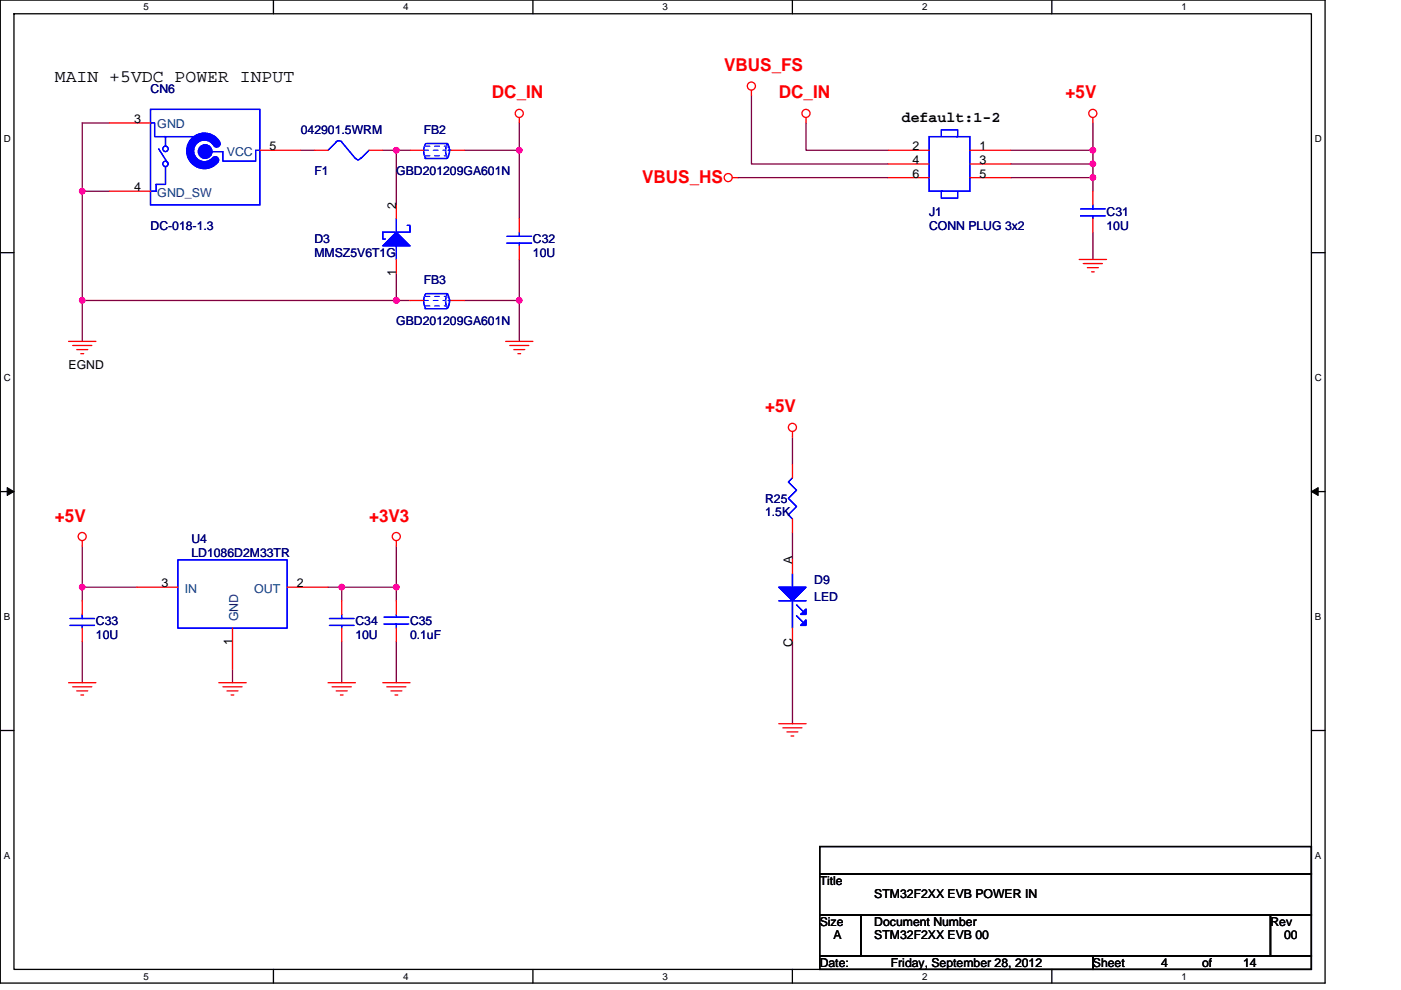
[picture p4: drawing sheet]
<svg xmlns="http://www.w3.org/2000/svg" width="297mm" height="210mm" viewBox="0 0 297 210" stroke-linecap="round" stroke-linejoin="round" font-family="sans-serif">
<path d="M.1 0h280.8v208.5h-280.8zM3 2.9h275v202.7h-275z" fill="none" stroke="#000" stroke-width=".28"/>
<g fill="#fff">
<path d="M30.5 .3h1.1v2.3h-1.1z"/>
<path d="M30.5 205.9h1.1v2.3h-1.1z"/>
</g>
<path d="M58 0v2.9M58 205.6v2.9" fill="none" stroke="#000" stroke-width=".28"/>
<g fill="#fff">
<path d="M85.5 .3h1.1v2.3h-1.1z"/>
<path d="M85.5 205.9h1.1v2.3h-1.1z"/>
</g>
<path d="M113 0v2.9M113 205.6v2.9" fill="none" stroke="#000" stroke-width=".28"/>
<g fill="#fff">
<path d="M140.5 .3h1.1v2.3h-1.1z"/>
<path d="M140.5 205.9h1.1v2.3h-1.1z"/>
</g>
<path d="M168 0v2.9M168 205.6v2.9" fill="none" stroke="#000" stroke-width=".28"/>
<g fill="#fff">
<path d="M195.5 .3h1.2v2.3h-1.2z"/>
<path d="M195.5 205.9h1.2v2.3h-1.2z"/>
</g>
<path d="M223 0v2.9M223 205.6v2.9" fill="none" stroke="#000" stroke-width=".28"/>
<g fill="#fff">
<path d="M250.5 .3h1.2v2.3h-1.2z"/>
<path d="M250.5 205.9h1.2v2.3h-1.2z"/>
<path d="M.8 28.3h1.5v2.3h-1.5z"/>
<path d="M278.8 28.3h1.5v2.3h-1.5z"/>
<path d="M.8 78.9h1.5v2.3h-1.5z"/>
<path d="M278.8 78.9h1.5v2.3h-1.5z"/>
</g>
<path d="M.1 53.6h2.9M278 53.6h2.9" fill="none" stroke="#000" stroke-width=".28"/>
<g fill="#fff">
<path d="M.8 129.6h1.4v2.3h-1.4z"/>
<path d="M278.8 129.6h1.4v2.3h-1.4z"/>
</g>
<path d="M.1 104.3h2.9M278 104.3h2.9" fill="none" stroke="#000" stroke-width=".28"/>
<path d="M1.5 103.4l1.5 .9-1.5 .8zM278 104.3l1.5-.9v1.7z" fill="#000" stroke="#000" stroke-width=".21"/>
<g fill="#fff">
<path d="M.8 180.3h1.4v2.3h-1.4z"/>
<path d="M278.8 180.3h1.4v2.3h-1.4z"/>
</g>
<path d="M.1 154.9h2.9M278 154.9h2.9M173.8 179.6h104.2v5.7h-104.2zM173.8 194h8.7v8.7h-8.7zM173.8 185.3h104.2v8.7h-104.2zM182.5 194h86.9v8.7h-86.9zM269.4 194h8.6v8.7h-8.6zM173.8 202.7h57.9v2.9h-57.9zM231.7 202.7h46.3v2.9h-46.3z" fill="none" stroke="#000" stroke-width=".28"/>
<g fill="none" stroke="#800040" stroke-width=".28">
<path d="M23.2 26.1h-5.8v14.5M63.8 31.9h2.9M81.1 31.9h2.9M84 31.9v11.6M84 31.9h2.9M98.5 31.9h11.6M110.1 26.1v5.8M110.1 31.9v14.5M156.4 37.7h31.9M159.3 20.3v14.5h29M170.9 26.1v5.8h17.4M214.3 31.9h17.4"/>
<path d="M214.3 34.8h17.4M214.3 37.7h17.4M231.7 26.1v5.8M231.7 31.9v2.9M231.7 34.8v2.9M231.7 37.7v2.9M23.2 40.6h-5.8v23.1M84 57.9v5.8M110.1 55v8.7M231.7 49.3v5.7M17.4 63.7h66.6M17.4 63.7v8.7"/>
<path d="M84 63.7h2.9M98.5 63.7h11.6v8.7M168 92.7v5.8M17.4 115.8v8.7M84 115.8v11.6M168 112.9v5.8M17.4 124.5h11.6M17.4 124.5v2.9M17.4 136.1v8.7M69.6 124.5h2.9M72.5 136.1v8.7M72.5 124.5v2.9"/>
<path d="M72.5 124.5h11.5M84 136.1v8.7M168 136.1v17.4M49.3 141.9v2.9"/>
</g>
<g fill="#f0f" stroke="#f0f" stroke-width=".28">
<circle cx="17.4" cy="40.6" r=".57"/>
<circle cx="84" cy="63.7" r=".57"/>
<circle cx="84" cy="31.9" r=".57"/>
<circle cx="110.1" cy="63.7" r=".57"/>
<circle cx="110.1" cy="31.9" r=".57"/>
<circle cx="231.7" cy="31.9" r=".57"/>
<circle cx="231.7" cy="37.7" r=".57"/>
<circle cx="231.7" cy="34.8" r=".57"/>
<circle cx="17.4" cy="63.7" r=".57"/>
<circle cx="17.4" cy="124.5" r=".57"/>
<circle cx="84" cy="124.5" r=".57"/>
<circle cx="72.5" cy="124.5" r=".57"/>
</g>
<g fill="none" stroke="#f00" stroke-width=".28">
<path d="M159.3 19.1v1.2M23.2 26.1h8.7M55.1 31.9h8.7M66.7 31.9h2.9M78.2 31.9h2.9M86.9 31.9h2.9M95.6 31.9h2.9M110.1 24.9v1.2M155.3 37.7h1.1M170.9 24.9v1.2M188.3 31.9h8.7M188.3 34.8h8.7"/>
<path d="M188.3 37.7h8.7M205.7 31.9h8.6M205.7 34.8h8.6M205.7 37.7h8.6M231.7 24.9v1.2M23.2 40.6h8.7M84 43.5v2.9M84 55v2.9M110.1 46.4v2.9M110.1 52.2v2.8M228.8 55h5.8M229.7 55.9h4"/>
<path d="M230.5 56.8h2.4M231.4 57.7h.6M231.7 40.6v2.9M231.7 46.4v2.9M14.5 72.4h5.8M15.4 73.3h4.1M16.3 74.1h2.3M17.1 75h.6M86.9 63.7h2.9M95.6 63.7h2.9M107.2 72.4h5.8M108.1 73.3h4"/>
<path d="M108.9 74.1h2.3M109.8 75h.6M168 91.5v1.2M168 98.5v2.9M17.4 114.7v1.1M84 114.7v1.1M168 110.1v2.8M168 118.7v2.9M17.4 127.4v2.9M17.4 133.2v2.9M29 124.5h8.7M49.3 133.2v8.7"/>
<path d="M60.9 124.5h8.7M72.5 127.4v2.9M72.5 133.2v2.9M84 127.4v2.9M84 133.2v2.9M168 133.2v2.9M14.5 144.8h5.8M15.4 145.7h4.1M16.3 146.5h2.3M17.1 147.4h.6M46.4 144.8h5.8M47.3 145.7h4"/>
<path d="M48.1 146.5h2.4M49 147.4h.6M69.6 144.8h5.8M70.4 145.7h4.1M71.3 146.5h2.3M72.2 147.4h.5M81.1 144.8h5.8M82 145.7h4.1M82.9 146.5h2.3M83.8 147.4h.5M165.1 153.5h5.8M166 154.4h4"/>
<path d="M166.9 155.2h2.3M167.7 156.1h.6"/>
<circle cx="159.3" cy="18.3" r=".86"/>
<circle cx="110.1" cy="24.1" r=".86"/>
<circle cx="154.4" cy="37.7" r=".86"/>
<circle cx="170.9" cy="24.1" r=".86"/>
<circle cx="231.7" cy="24.1" r=".86"/>
<circle cx="168" cy="90.6" r=".86"/>
<circle cx="17.4" cy="113.8" r=".86"/>
<circle cx="84" cy="113.8" r=".86"/>
</g>
<g fill="none" stroke="#00f" stroke-width=".28">
<path d="M31.9 23.2h23.2v20.3h-23.2zM31.9 26.1h.9v2.9h2.3v2M33.7 31.6l2 3.2M34.8 29h8.7M35.1 35.3v3.8h-2v1.5h-1.2M55.1 31.9h-.9v2.3h-6.9v-2h-2.6M71.3 30.1l-1.7 1.8M72.5 30.1l2.9 3.5M72.5 30.1l-.6-.3-.7 .3M76.4 33.5a.57 .57 0 0 1-.5 .4 .57 .57 0 0 1-.5-.4M78.2 31.9l-1.7 1.7M90.1 33.6h4.7"/>
<path d="M90.3 30.4a3.1 3.1 0 0 0-.1 3.1M90.4 30.4h4.4M94.9 30.4a2.97 2.97 0 0 1 0 3.1 3.1 3.1 0 0 1 0-3.1zM95 31.9h.6M197 29h8.7v11.6h-8.7zM199.6 29v-1.5h3.4v1.5h-.2M84 52.2v2.8M84 46.4v2.9M86.4 47.8h.5v1.5h-5.8v1.4h.6M107.5 50.1h5.2M107.5 51.6h5.2M110.1 51.6v.6"/>
<path d="M110.1 49.3v.8M199.9 40.6h-.3v1.4h3.4v-1.4M229.1 44.3h5.2M229.1 45.8h5.2M231.7 45.8v.6M231.7 43.5v.8M90.1 65.5h4.7M90.3 62.3a3.1 3.1 0 0 0-.1 3.1M90.4 62.3h4.4M94.9 62.3a2.97 2.97 0 0 1 0 3.1 3.1 3.1 0 0 1 0-3.1zM95 63.7h.6M37.7 118.7h23.2v14.5h-23.2z"/>
<path d="M168 101.4l-.9 .8 1.8 1.8-1.8 1.7 1.8 1.7-1.8 1.8 .9 .9M14.8 131.2h5.2M14.8 132.7h5.2M17.4 132.7v.5M17.4 130.3v.9M69.8 131.2h5.3M69.8 132.7h5.3M72.5 132.7v.5M72.5 130.3v.9M81.4 132.4h5.3M81.4 130.9h5.3M84 130.3v.6"/>
<path d="M84 132.4v.8M165.1 127.4h5.8M168 121.6v2.9M168 127.4v5.8M168.9 128.3l1.4 1.5M168.9 130.6l1.4 1.5"/>
<circle cx="35.1" cy="31.6" r=".57"/>
<circle cx="35.1" cy="34.8" r=".57"/>
</g>
<g fill="#00f" stroke="#00f" stroke-width=".28">
<path d="M84 49.3l2.9 2.9h-5.8z" fill-rule="evenodd"/>
<path d="M84 49.3l2.9 2.9h-5.8z" fill-rule="evenodd"/>
<path d="M165.1 124.5h5.8l-2.9 2.9z" fill-rule="evenodd"/>
<path d="M170.9 129.2v1.1h-1.1z" fill-rule="evenodd"/>
<path d="M170.9 131.5v1.2h-1.1z" fill-rule="evenodd"/>
<path d="M165.1 124.5h5.8l-2.9 2.9z" fill-rule="evenodd"/>
<path d="M170.9 129.2v1.1h-1.1z" fill-rule="evenodd"/>
<path d="M170.9 131.5v1.2h-1.1z" fill-rule="evenodd"/>
<circle cx="43.5" cy="32.2" r="1.44"/>
</g>
<path d="M45.9 30.5a3 3 0 0 0-4.4-.9 3 3 0 0 0-.4 4.4 3 3 0 0 0 4.5 0" fill="none" stroke="#00f" stroke-width="1.7"/>
<path d="M89.8 31.9h4.7M90.1 33h4.7M90.1 31h4.7M94.5 31.9h.1M94.8 33h.1M94.8 31h.1M89.8 63.7h4.7M90.1 64.9h4.7M90.1 62.9h4.7M94.5 63.7h.1M94.8 64.9h.1M94.8 62.9h.1" fill="none" stroke="#fff" stroke-width=".21" stroke-dasharray="1 1 1 1 1 1 1 1"/>
<path d="M89.8 31.9h4.7M90.1 33h4.7M90.1 31h4.7M94.5 31.9h.1M94.8 33h.1M94.8 31h.1M89.8 63.7h4.7M90.1 64.9h4.7M90.1 62.9h4.7M94.5 63.7h.1M94.8 64.9h.1M94.8 62.9h.1" fill="none" stroke="#00f" stroke-width=".21" stroke-dasharray="1 1 1 1 1 1 1 1"/>
<text font-size="3.7" x="11.6" y="17.5">MAIN +5VDC POWER INPUT</text>
<g font-size="3.7" fill="#f00">
<text x="153.5" y="15.1">VBUS_FS</text>
<text x="104.3" y="20.9">DC_IN</text>
<text x="165.1" y="20.9">DC_IN</text>
<text x="225.9" y="20.9">+5V</text>
<text x="136.2" y="38.8">VBUS_HS</text>
<text x="162.2" y="87.5">+5V</text>
<text x="11.6" y="110.6">+5V</text>
<text x="78.2" y="110.6">+3V3</text>
</g>
<text font-size="3.2" x="191.2" y="25.8">default:1-2</text>
<g font-size="2.6" fill="#000080">
<text x="31.9" y="19.7">CN6</text>
<text x="63.8" y="28.4">042901.5WRM</text>
<text x="89.8" y="28.4">FB2</text>
<text x="66.7" y="37.1">F1</text>
<text x="84" y="37.1">GBD201209GA601N</text>
<text x="197" y="45.8">J1</text>
<text x="234.6" y="45.8">C31</text>
<text x="31.9" y="48.7">DC-018-1.3</text>
<text x="66.7" y="51.6">D3</text>
<text x="113" y="51.6">C32</text>
<text x="197" y="48.7">CONN PLUG 3x2</text>
<text x="234.6" y="48.7">10U</text>
<text x="66.7" y="54.5">MMSZ5V6T1G</text>
<text x="113" y="54.5">10U</text>
<text x="89.8" y="60.3">FB3</text>
<text x="84" y="69">GBD201209GA601N</text>
<text x="162.2" y="106.6">R25</text>
<text x="162.2" y="109.5">1.5K</text>
<text x="40.6" y="115.3">U4</text>
<text x="40.6" y="118.2">LD1086D2M33TR</text>
<text x="172.6" y="124">D9</text>
<text x="172.6" y="127.4">LED</text>
<text x="20.3" y="132.7">C33</text>
<text x="20.3" y="135.6">10U</text>
<text x="75.3" y="132.7">C34</text>
<text x="75.3" y="135.6">10U</text>
<text x="86.9" y="132.7">C35</text>
<text x="86.9" y="135.6">0.1uF</text>
</g>
<g font-size="2.6">
<text x="28.4" y="26.1">3</text>
<text x="57.1" y="31.9">5</text>
<text x="193.5" y="31.9">2</text>
<text x="193.5" y="34.8">4</text>
<text x="207.7" y="31.9">1</text>
<text x="207.7" y="34.8">3</text>
<text x="28.4" y="40.5">4</text>
<text x="193.5" y="37.7">6</text>
<text x="207.7" y="37.7">5</text>
<text x="84" y="44.3" transform="rotate(-90 84 44.3)">2</text>
<text x="84" y="58.5" transform="rotate(-90 84 58.5)">1</text>
<text x="14.5" y="78.2">EGND</text>
<text x="168" y="119.6" transform="rotate(-90 168 119.6)">A</text>
<text x="34.2" y="124.5">3</text>
<text x="62.9" y="124.5">2</text>
<text x="49.3" y="136.7" transform="rotate(-90 49.3 136.7)">1</text>
<text x="168" y="137.2" transform="rotate(-90 168 137.2)">C</text>
<text x="173.8" y="187.7">Title</text>
<text x="185.4" y="190.6">STM32F2XX EVB POWER IN</text>
<text x="173.8" y="196.4">Size</text>
<text x="185.4" y="196.4">Document Number</text>
<text x="269.4" y="196.4">Rev</text>
<text x="176.7" y="199.3">A</text>
<text x="185.4" y="199.3">STM32F2XX EVB 00</text>
<text x="272.2" y="199.3">00</text>
<text x="173.8" y="205">Date:</text>
<text x="188.9" y="205">Friday, September 28, 2012</text>
<text x="231.7" y="205">Sheet</text>
<text x="246.2" y="205">4</text>
<text x="254.9" y="205">of</text>
<text x="263.6" y="205">14</text>
</g>
<g font-size="2.6" fill="#004080">
<text x="33.4" y="27.2">GND</text>
<text x="48.1" y="33">VCC</text>
<text x="33.4" y="41.7">GND_SW</text>
<text x="39.2" y="125.7">IN</text>
<text x="53.9" y="125.7">OUT</text>
<text x="50.5" y="131.8" transform="rotate(-90 50.5 131.8)">GND</text>
</g>
<g font-size="2.1">
<text x="30.5" y="2.2">5</text>
<text x="85.5" y="2.2">4</text>
<text x="140.5" y="2.2">3</text>
<text x="195.5" y="2.2">2</text>
<text x="250.5" y="2.2">1</text>
<text x=".8" y="30.1">D</text>
<text x="278.8" y="30.1">D</text>
<text x=".8" y="80.8">C</text>
<text x="278.8" y="80.8">C</text>
<text x=".8" y="131.4">B</text>
<text x="278.8" y="131.4">B</text>
<text x=".8" y="182.1">A</text>
<text x="278.8" y="182.1">A</text>
<text x="30.5" y="207.8">5</text>
<text x="85.5" y="207.8">4</text>
<text x="140.5" y="207.8">3</text>
<text x="195.5" y="207.8">2</text>
<text x="250.5" y="207.8">1</text>
</g>
</svg>
